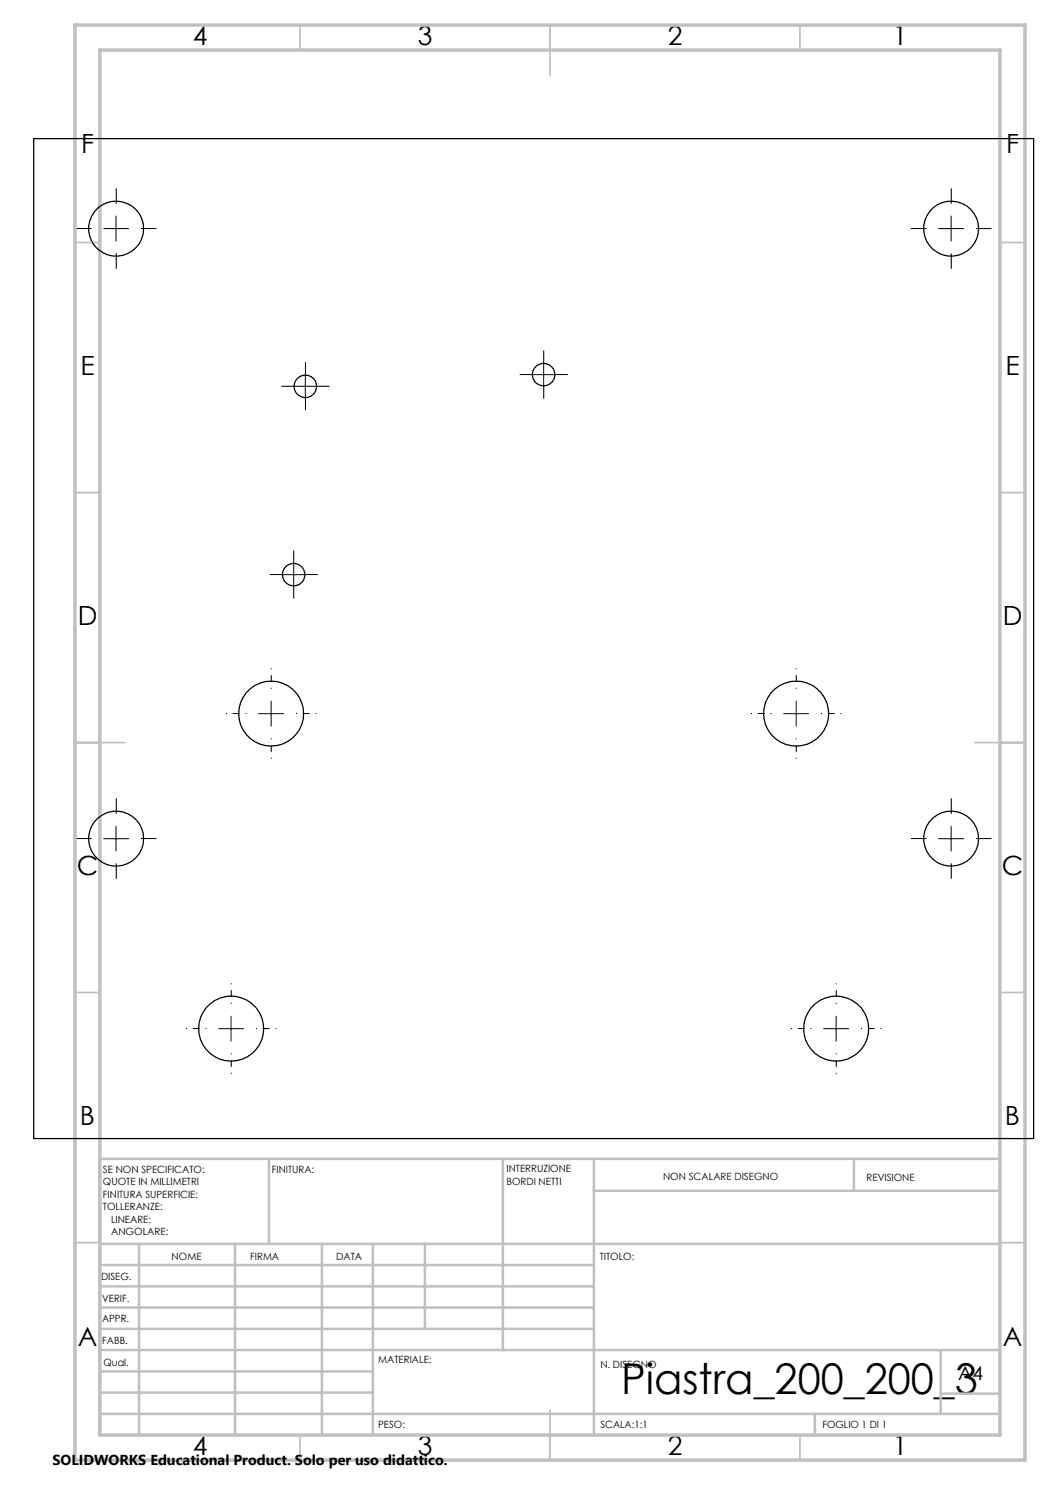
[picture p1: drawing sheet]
<svg xmlns="http://www.w3.org/2000/svg" width="210mm" height="297mm" viewBox="0 0 210 297" stroke-linecap="round" stroke-linejoin="round" font-family="sans-serif">
<g fill="none" stroke="#000" stroke-width=".2" stroke-dasharray="15.2 1.3 1.3 1.3">
<path d="M18.2 45.7h-3M23.2 40.7v-3M23.2 50.7v3M28.2 45.7h3M185.2 45.7h-3M190.2 40.7v-3M190.2 50.7v3M195.2 45.7h3M58.6 77.3h-2.3M61.1 74.8v-2.3M61.1 79.8v2.2M63.6 77.3h2.2"/>
<path d="M106.2 74.9h-2.2M108.7 72.4v-2.2M108.7 77.4v2.3M111.2 74.9h2.3M56.2 114.9h-2.2M58.7 112.4v-2.2M58.7 117.4v2.3M61.2 114.9h2.3M18.2 167.7h-3M23.2 162.7v-3M23.2 172.7v3M28.2 167.7h3"/>
<path d="M185.2 167.7h-3M190.2 162.7v-3M190.2 172.7v3M195.2 167.7h3"/>
</g>
<g fill="none" stroke="#000" stroke-width=".2" stroke-dasharray="15.2 1.3 1.3 1.3" stroke-dashoffset="15.1">
<path d="M54.2 137.7v-4M159.2 137.7v-4M49.2 142.7h-4M54.2 147.7v4M59.2 142.7h4M154.2 142.7h-4M159.2 147.7v4M164.2 142.7h4M41.2 205.7h-4M46.2 200.7v-4M46.2 210.7v4M51.2 205.7h4"/>
<path d="M162.2 205.7h-4M167.2 200.7v-4M167.2 210.7v4M172.2 205.7h4"/>
</g>
<g fill="none" stroke="#000" stroke-width=".2">
<path d="M20.7 45.7h5M23.2 43.2v5M187.7 45.7h5M190.2 43.2v5M58.6 77.3h5M61.1 74.8v5M106.2 74.9h5M108.7 72.4v5M56.2 114.9h5M58.7 112.4v5M51.7 142.7h5M54.2 140.2v5"/>
<path d="M156.7 142.7h5M159.2 140.2v5M20.7 167.7h5M23.2 165.2v5M187.7 167.7h5M190.2 165.2v5M43.7 205.7h5M46.2 203.2v5M164.7 205.7h5M167.2 203.2v5"/>
</g>
<g fill="none" stroke="#c0c0c0" stroke-width=".35">
<path d="M60 5v5M110 5v10M160 5v5M15 48.5h5M200 48.5h5M15 98.5h5M200 98.5h5M15 148.5h10M195 148.5h10M15 198.5h5M200 198.5h5M15 248.5h5"/>
<path d="M200 248.5h5M60 287v5M110 282v10M160 287v5"/>
</g>
<g fill="none" stroke="#c0c0c0" stroke-width=".5">
<path d="M53.8 231.8v17M100.6 231.8v38.2M118.8 231.8v55.2M118.8 238.2h81.2M170.8 231.8v6.4M200 231.8h-180v55.2M20 248.8h180M20 257.3h98.8M20 253h98.8M27.8 248.8v38.2M47 248.8v38.2M64.4 248.8v38.2"/>
<path d="M74.6 248.8v38.2M85 248.8v17M20 265.8h98.8M20 261.5h98.8M20 278.5h54.6M20 274.3h54.6M20 270h180M188.1 270v12.8M188.1 278.7h11.9M20 282.8h180M163 282.8v4.2"/>
</g>
<path d="M15 5h190v287h-190zM20 10h180v277h-180z" fill="none" stroke="#c0c0c0" stroke-width=".7"/>
<g fill="none" stroke="#000" stroke-width=".25">
<path d="M6.7 27.7h200v200h-200z"/>
<circle cx="23.2" cy="45.7" r="5.5"/>
<circle cx="190.2" cy="45.7" r="5.5"/>
<circle cx="61.1" cy="77.3" r="2.26"/>
<circle cx="108.7" cy="74.9" r="2.25"/>
<circle cx="58.7" cy="114.9" r="2.25"/>
<circle cx="54.2" cy="142.7" r="6.5"/>
<circle cx="159.2" cy="142.7" r="6.5"/>
<circle cx="23.2" cy="167.7" r="5.5"/>
<circle cx="190.2" cy="167.7" r="5.5"/>
<circle cx="46.2" cy="205.7" r="6.5"/>
<circle cx="167.2" cy="205.7" r="6.5"/>
</g>
<text font-size="8.5" x="124.2" y="278.7">Piastra_200_200_3</text>
<g font-size="5.3">
<text x="38.5" y="8.9">4</text>
<text x="83.5" y="8.9">3</text>
<text x="133.6" y="8.9">2</text>
<text x="178.6" y="8.9">1</text>
<text x="16.2" y="30.7">F</text>
<text x="201.2" y="30.7">F</text>
<text x="16.1" y="74.9">E</text>
<text x="201.1" y="74.9">E</text>
<text x="15.5" y="124.9">D</text>
<text x="200.5" y="124.9">D</text>
<text x="15.4" y="174.9">C</text>
<text x="200.4" y="174.9">C</text>
<text x="16" y="224.9">B</text>
<text x="201" y="224.9">B</text>
<text x="15.5" y="269.2">A</text>
<text x="200.5" y="269.2">A</text>
<text x="38.5" y="290.9">4</text>
<text x="83.5" y="290.9">3</text>
<text x="133.6" y="290.9">2</text>
<text x="178.6" y="290.9">1</text>
</g>
<text font-size="3.9" x="191.6" y="276">A4</text>
<text font-size="2.9" x="10.5" y="292.9">SOLIDWORKS Educational Product. Solo per uso didattico.</text>
<g font-size="2">
<text x="20.6" y="234.6">SE NON SPECIFICATO:</text>
<text x="20.6" y="237.1">QUOTE IN MILLIMETRI</text>
<text x="20.6" y="239.6">FINITURA SUPERFICIE:</text>
<text x="54.4" y="234.6">FINITURA:</text>
<text x="101.3" y="234.5">INTERRUZIONE</text>
<text x="101.3" y="237">BORDI NETTI</text>
<text x="132.6" y="236">NON SCALARE DISEGNO</text>
<text x="173.3" y="236.2">REVISIONE</text>
<text x="20.6" y="242.1">TOLLERANZE:</text>
<text x="22.2" y="244.6">LINEARE:</text>
<text x="22.2" y="247.1">ANGOLARE:</text>
<text x="34.3" y="252">NOME</text>
<text x="50" y="251.9">FIRMA</text>
<text x="67.2" y="251.9">DATA</text>
<text x="120" y="251.9">TITOLO:</text>
<text x="20.2" y="256.1">DISEG.</text>
<text x="20.4" y="260.3">VERIF.</text>
<text x="20.4" y="264.4">APPR.</text>
<text x="20.5" y="268.8">FABB.</text>
<text x="20.7" y="273.1">Qual.</text>
<text x="75.7" y="272.5">MATERIALE:</text>
<text x="120.1" y="273.6">N. DISEGNO</text>
<text x="75.6" y="285.5">PESO:</text>
<text x="120.1" y="285.6">SCALA:1:1</text>
<text x="164.5" y="285.6">FOGLIO 1 DI 1</text>
</g>
</svg>
